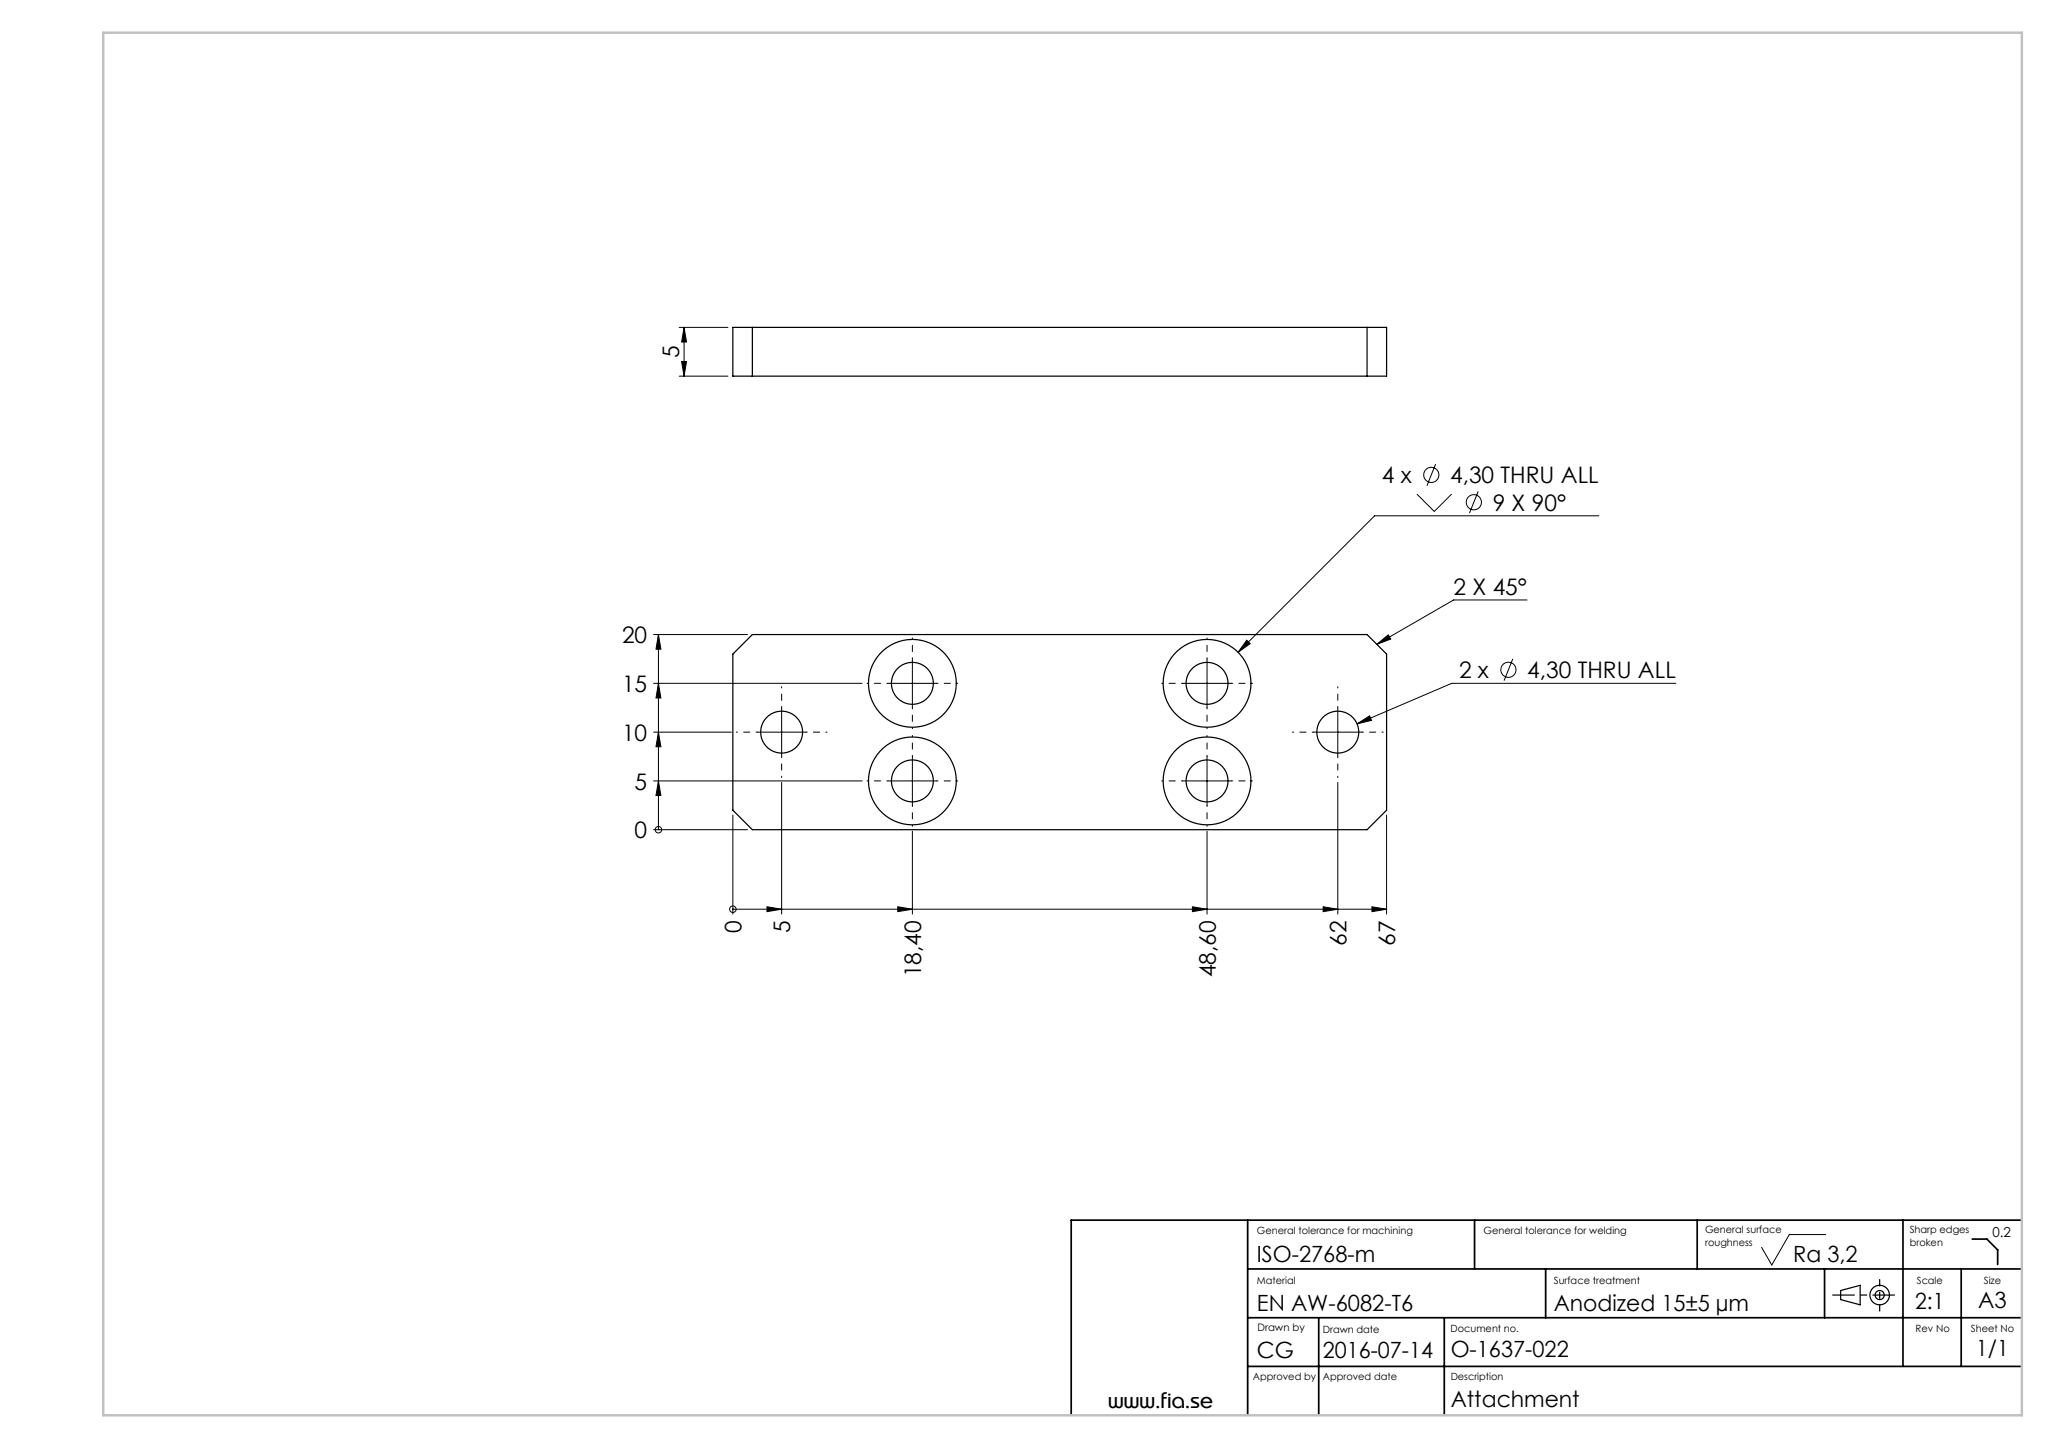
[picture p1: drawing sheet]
<svg xmlns="http://www.w3.org/2000/svg" width="420mm" height="297mm" viewBox="0 0 420 297" stroke-linecap="round" stroke-linejoin="round" font-family="sans-serif">
<g fill="none" stroke="#000" stroke-width=".2">
<path d="M139.2 77.1h10M139.2 67.1h10M139.7 74.1h1l-.5 3zM140.2 67.1v10M140.2 67.1l.5 3h-1zM294.3 95.1l-1.8 4.5M290.4 101.3l3.6 3.5 3.5-3.5M303 100.7l-1.8 4.5M327.7 105.7h-45.9l-28 28M134 130.1h19.2M135 130.1v40M135 130.1l.5 3h-1z"/>
<path d="M187 135.1v10M247.4 135.1v10M255.6 131.2l.7 .7-2.5 1.8zM282.2 132.1l2.4-2 .5 .9zM310.1 135.1l-1.8 4.4M313 123h-15l-15.8 9.1M134 150.1h15.9M134 140.1h42.7M135 150.1l.5 3h-1zM135 140.1l.5 3h-1zM155.2 150.1h10M160.2 145.1v10"/>
<path d="M182 140.1h10M187 155.1v10M242.4 140.1h10M247.4 155.1v10M269.2 150.1h10M274.2 145.1v10M278.2 148.4l2.5-1.7 .4 .9zM343.5 140.1h-45.9l-19.4 8.3M134 160.1h42.7M134 170.1h19.2M135 160.1l.5 3h-1zM135 170.1h.1"/>
<path d="M150.2 167.1v20.3M160.2 160.4v27M182 160.1h10M187 170.4v17M242.4 160.1h10M247.4 170.4v17M274.2 160.4v27M284.2 167.1v20.3M150.2 186.4h.1M150.2 186.4h134M157.2 185.9l3 .5-3 .5zM184 185.9l3 .5-3 .5z"/>
<path d="M244.4 185.9l3 .5-3 .5zM271.2 185.9l3 .5-3 .5zM281.2 185.9l3 .5-3 .5zM374.2 253h-7.4l-3.6 6.3-2.1-3.6"/>
<circle cx="293.4" cy="97.3" r="1.56"/>
<circle cx="302.1" cy="102.9" r="1.56"/>
<circle cx="309.2" cy="137.3" r="1.56"/>
<circle cx="135" cy="170.1" r=".67"/>
<circle cx="150.2" cy="186.4" r=".67"/>
</g>
<g fill="none" stroke="#000" stroke-width=".25">
<path d="M150.2 67.1h134v10h-134zM154.2 67.1v10M280.2 67.1v10M150.2 134.1l4-4h126l4 4v32l-4 4h-126l-4-4zM377.3 264.5l4-1.1v4l-4-1z"/>
<circle cx="160.2" cy="150.1" r="4.3"/>
<circle cx="187" cy="140.1" r="4.3"/>
<circle cx="187" cy="140.1" r="9"/>
<circle cx="247.4" cy="140.1" r="4.3"/>
<circle cx="247.4" cy="140.1" r="9"/>
<circle cx="274.2" cy="150.1" r="4.3"/>
<circle cx="187" cy="160.1" r="4.3"/>
<circle cx="187" cy="160.1" r="9"/>
<circle cx="247.4" cy="160.1" r="4.3"/>
<circle cx="247.4" cy="160.1" r="9"/>
<circle cx="385.3" cy="265.4" r="2"/>
<circle cx="385.3" cy="265.4" r=".93"/>
</g>
<g fill="none" stroke="#000" stroke-width=".2" stroke-dasharray="15.2 1.3 1.3 1.3" stroke-dashoffset="15">
<path d="M187 135.1v-4.3M247.4 135.1v-4.3M155.2 150.1h-4.3M160.2 145.1v-4.3M160.2 155.1v4.3M165.2 150.1h4.3M182 140.1h-4.3M187 145.1v4.3M187 155.1v-4.3M192 140.1h4.3M242.4 140.1h-4.3M247.4 155.1v-4.3"/>
<path d="M247.4 145.1v4.3M252.4 140.1h4.3M269.2 150.1h-4.3M274.2 145.1v-4.3M274.2 155.1v4.3M279.2 150.1h4.3M182 160.1h-4.3M187 165.1v4.3M192 160.1h4.3M242.4 160.1h-4.3M247.4 165.1v4.3M252.4 160.1h4.3"/>
</g>
<path d="M388.3 265.4h-12.6" fill="none" stroke="#000" stroke-width=".25" stroke-dasharray="15.2 1.3 1.3 1.3" stroke-dashoffset="10.8"/>
<path d="M385.3 268.7v-6.4" fill="none" stroke="#000" stroke-width=".25" stroke-dasharray="15.2 1.3 1.3 1.3" stroke-dashoffset="13.9"/>
<g fill="none" stroke="#000" stroke-width=".35">
<path d="M255.7 250.1v40M302.3 250.1v10M347.9 250.1v10M390.1 250.1v30M404.3 254h3l2.2 2.2v3M414.4 250.1h-194.8v40M255.7 270.1h158.7M255.7 260.1h158.7M270.3 270.1v20M296 270.1v20M316.8 260.1v10M374 260.1v10"/>
<path d="M402 260.1v20M255.7 280.1h158.7"/>
</g>
<path d="M21.2 6.7h393.2v283.4h-393.2z" fill="none" stroke="#c0c0c0" stroke-width=".5"/>
<g fill="#000">
<path d="M139.7 74.1h1l-.5 3zM140.2 67.1l.5 3h-1z"/>
<path d="M255.6 131.2l-1.8 2.5 2.5-1.8zM278.2 148.4l2.9-.8-.4-.9zM282.2 132.1l2.4-2 .5 .9z"/>
<path d="M135 160.1l.5 3h-1zM135 150.1l.5 3h-1zM135 140.1l.5 3h-1zM135 130.1l.5 3h-1z"/>
<path d="M157.2 185.9l3 .5-3 .5zM184 185.9l3 .5-3 .5zM244.4 185.9l3 .5-3 .5zM271.2 185.9l3 .5-3 .5zM281.2 185.9l3 .5-3 .5z"/>
</g>
<g font-size="4.7">
<text x="139.2" y="73.4" transform="rotate(-90 139.2 73.4)">5</text>
<text x="283.3" y="99">4 x</text>
<text x="297.2" y="99">4,30 THRU ALL</text>
<text x="306" y="104.7">9 X 90°</text>
<text x="298" y="122">2 X 45°</text>
<text x="127.5" y="131.8">20</text>
<text x="127.5" y="141.8">15</text>
<text x="299.1" y="139">2 x</text>
<text x="313.1" y="139">4,30 THRU ALL</text>
<text x="127.5" y="151.8">10</text>
<text x="130.1" y="161.8">5</text>
<text x="130.1" y="171.8">0</text>
<text x="152" y="191.2" transform="rotate(-90 152 191.2)">0</text>
<text x="162" y="191.2" transform="rotate(-90 162 191.2)">5</text>
<text x="276" y="193.8" transform="rotate(-90 276 193.8)">62</text>
<text x="286" y="193.8" transform="rotate(-90 286 193.8)">67</text>
<text x="188.8" y="200.3" transform="rotate(-90 188.8 200.3)">18,40</text>
<text x="249.2" y="200.3" transform="rotate(-90 249.2 200.3)">48,60</text>
</g>
<g font-size="4.6">
<text x="257.6" y="258.6">ISO-2768-m</text>
<text x="367.6" y="258.6">Ra 3,2</text>
<text x="257.6" y="268.6">EN AW-6082-T6</text>
<text x="318.5" y="268.6">Anodized 15±5 µm</text>
<text x="392.6" y="268.3">2:1</text>
<text x="405.5" y="268">A3</text>
<text x="257.6" y="278.4">CG</text>
<text x="271.1" y="278.4">2016-07-14</text>
<text x="297.4" y="278.1">O-1637-022</text>
<text x="405.1" y="277.9">1/1</text>
<text x="297.4" y="288.4">Attachment</text>
</g>
<text font-size="4.2" x="227.2" y="288.5">www.fia.se</text>
<text font-size="2.8" x="408.4" y="253.5">0.2</text>
<text font-size="2.1" x="257.7" y="272.8">Drawn by</text>
<g font-size="2">
<text x="257.6" y="252.9">General tolerance for machining</text>
<text x="304.1" y="252.9">General tolerance for welding</text>
<text x="349.5" y="252.8">General surface</text>
<text x="349.5" y="255.4">roughness</text>
<text x="391.4" y="252.8">Sharp edges</text>
<text x="391.4" y="255.4">broken</text>
<text x="257.6" y="263.2">Material</text>
<text x="318.5" y="263.2">Surface treatment</text>
<text x="392.9" y="263.2">Scale</text>
<text x="406.6" y="263.2">Size</text>
<text x="271.1" y="273.2">Drawn date</text>
<text x="297.3" y="273">Document no.</text>
<text x="392.7" y="273">Rev No</text>
<text x="404" y="273">Sheet No</text>
<text x="256.8" y="282.9">Approved by</text>
<text x="271.1" y="282.8">Approved date</text>
<text x="297.4" y="282.8">Description</text>
</g>
</svg>
